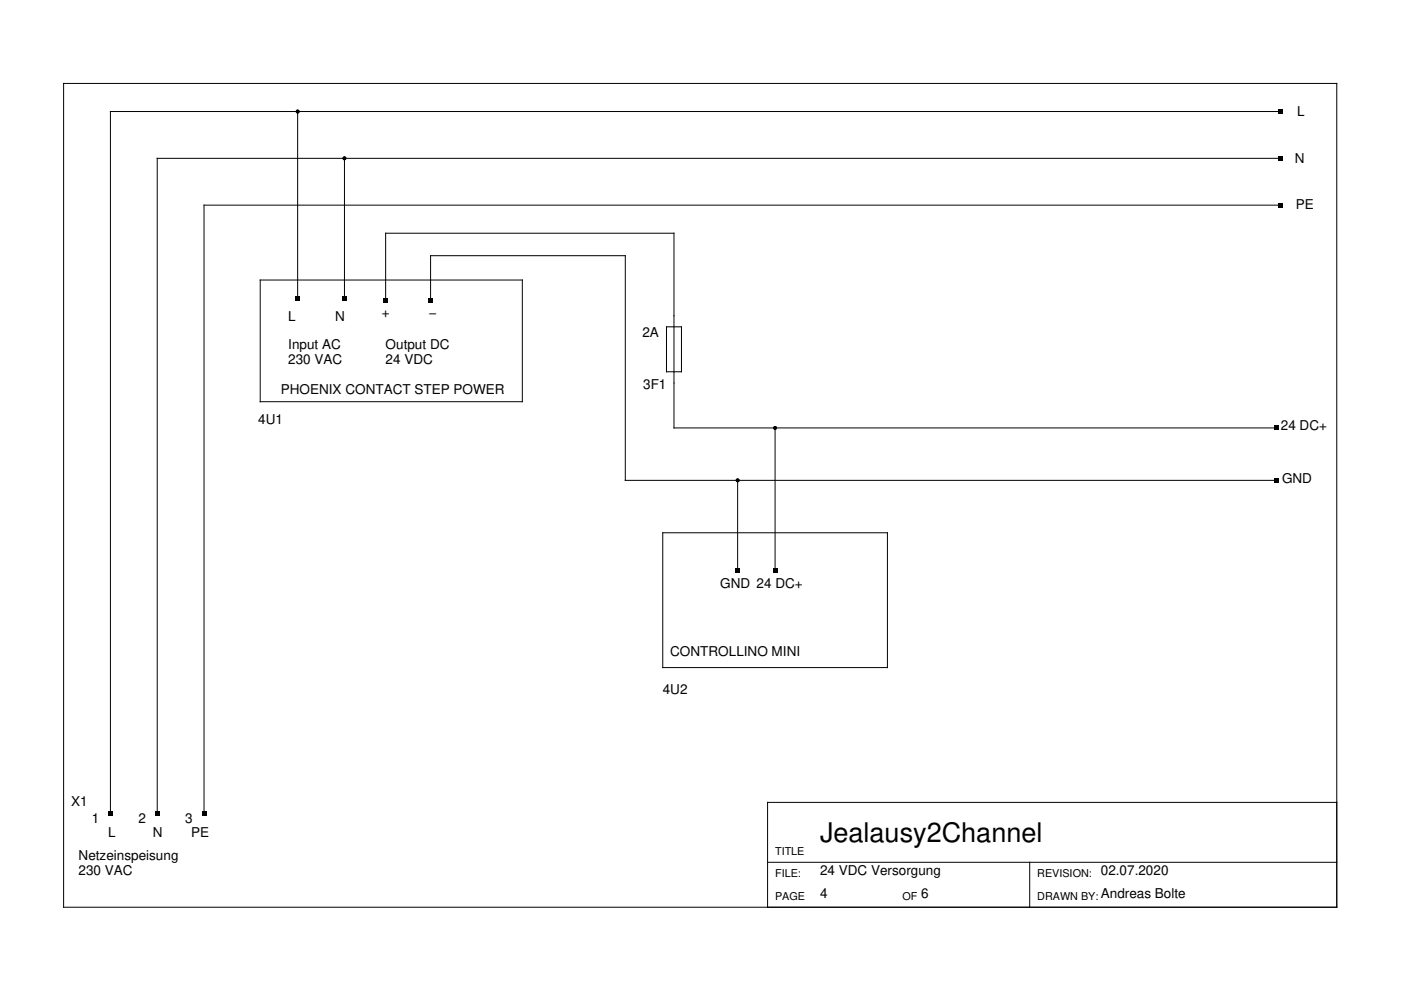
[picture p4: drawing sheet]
<svg xmlns="http://www.w3.org/2000/svg" width="297mm" height="210mm" viewBox="0 0 297 210" stroke-linecap="round" stroke-linejoin="round" font-family="sans-serif">
<g fill="none" stroke="#000" stroke-width=".21">
<path d="M13.5 17.7h269.9v174.7h-269.9zM63.1 23.6v39.7M73 33.6v29.7M271.5 23.6h-248.1v148.9M271.5 33.6h-238.2v138.9M55.2 59.4h55.5v25.8h-55.5zM271.5 43.5h-228.2v129M81.8 63.7v-14.3h61.1v41.3h127.8M91.3 63.7v-9.5h41.3v47.6h138.1M141.3 69.3h3.2v9.5h-3.2zM164.3 90.7v30.2M140.5 113h47.6v28.5h-47.6z"/>
<path d="M156.4 101.8v19.1M283.4 170.1h-120.7v22.3M162.7 182.8h120.7M218.3 182.8v9.6"/>
</g>
<g fill="#000">
<path d="M271 23.2h1v.9h-1zM271 33.1h1v.9h-1zM271 43h1v1h-1zM62.6 62.9h1v.9h-1zM72.6 62.9h.9v.9h-.9zM81.3 63.3h.9v.9h-.9zM90.8 63.3h1v.9h-1zM270.2 90.3h1v.9h-1zM270.2 101.4h1v.9h-1zM155.9 120.4h1v1h-1zM163.9 120.4h.9v1h-.9zM22.9 172h1v1h-1z"/>
<path d="M32.9 172h.9v1h-.9zM42.8 172h.9v1h-.9z"/>
<circle cx="63.1" cy="23.6" r=".4"/>
<circle cx="73" cy="33.6" r=".4"/>
<circle cx="164.3" cy="90.7" r=".4"/>
<circle cx="156.4" cy="101.8" r=".4"/>
</g>
<text font-size="5.7" x="173.9" y="178.5">Jealausy2Channel</text>
<g font-size="2.9">
<text x="275" y="24.5">L</text>
<text x="274.5" y="34.5">N</text>
<text x="274.8" y="44.4">PE</text>
<text x="61.1" y="68.1">L</text>
<text x="71" y="68.1">N</text>
<text x="81" y="67.3">+</text>
<text x="90.9" y="67.3">−</text>
<text x="136.2" y="71.4">2A</text>
<text x="61.1" y="74">Input AC</text>
<text x="61.1" y="77.2">230 VAC</text>
<text x="81.8" y="74">Output DC</text>
<text x="81.8" y="77.2">24 VDC</text>
<text x="59.5" y="83.6">PHOENIX CONTACT STEP POWER</text>
<text x="136.4" y="82.5">3F1</text>
<text x="54.8" y="89.9">4U1</text>
<text x="271.6" y="91.3">24 DC+</text>
<text x="271.8" y="102.4">GND</text>
<text x="152.7" y="124.6">GND 24 DC+</text>
<text x="142.1" y="139.2">CONTROLLINO MINI</text>
<text x="140.5" y="147.1">4U2</text>
<text x="15.1" y="170.9">X1</text>
<text x="19.4" y="174.5">1</text>
<text x="22.9" y="177.4">L</text>
<text x="29.4" y="174.5">2</text>
<text x="32.4" y="177.4">N</text>
<text x="39.3" y="174.5">3</text>
<text x="40.5" y="177.4">PE</text>
<text x="16.7" y="182.4">Netzeinspeisung</text>
<text x="16.7" y="185.6">230 VAC</text>
<text x="173.9" y="185.6">24 VDC Versorgung</text>
<text x="233.4" y="185.6">02.07.2020</text>
<text x="173.9" y="190.4">4</text>
<text x="195.3" y="190.4">6</text>
<text x="233.4" y="190.4">Andreas Bolte</text>
</g>
<g font-size="2.3">
<text x="164.3" y="181.2">TITLE</text>
<text x="164.3" y="186">FILE:</text>
<text x="164.3" y="190.8">PAGE</text>
<text x="191.3" y="190.8">OF</text>
<text x="219.9" y="186">REVISION:</text>
<text x="219.9" y="190.8">DRAWN BY:</text>
</g>
</svg>
